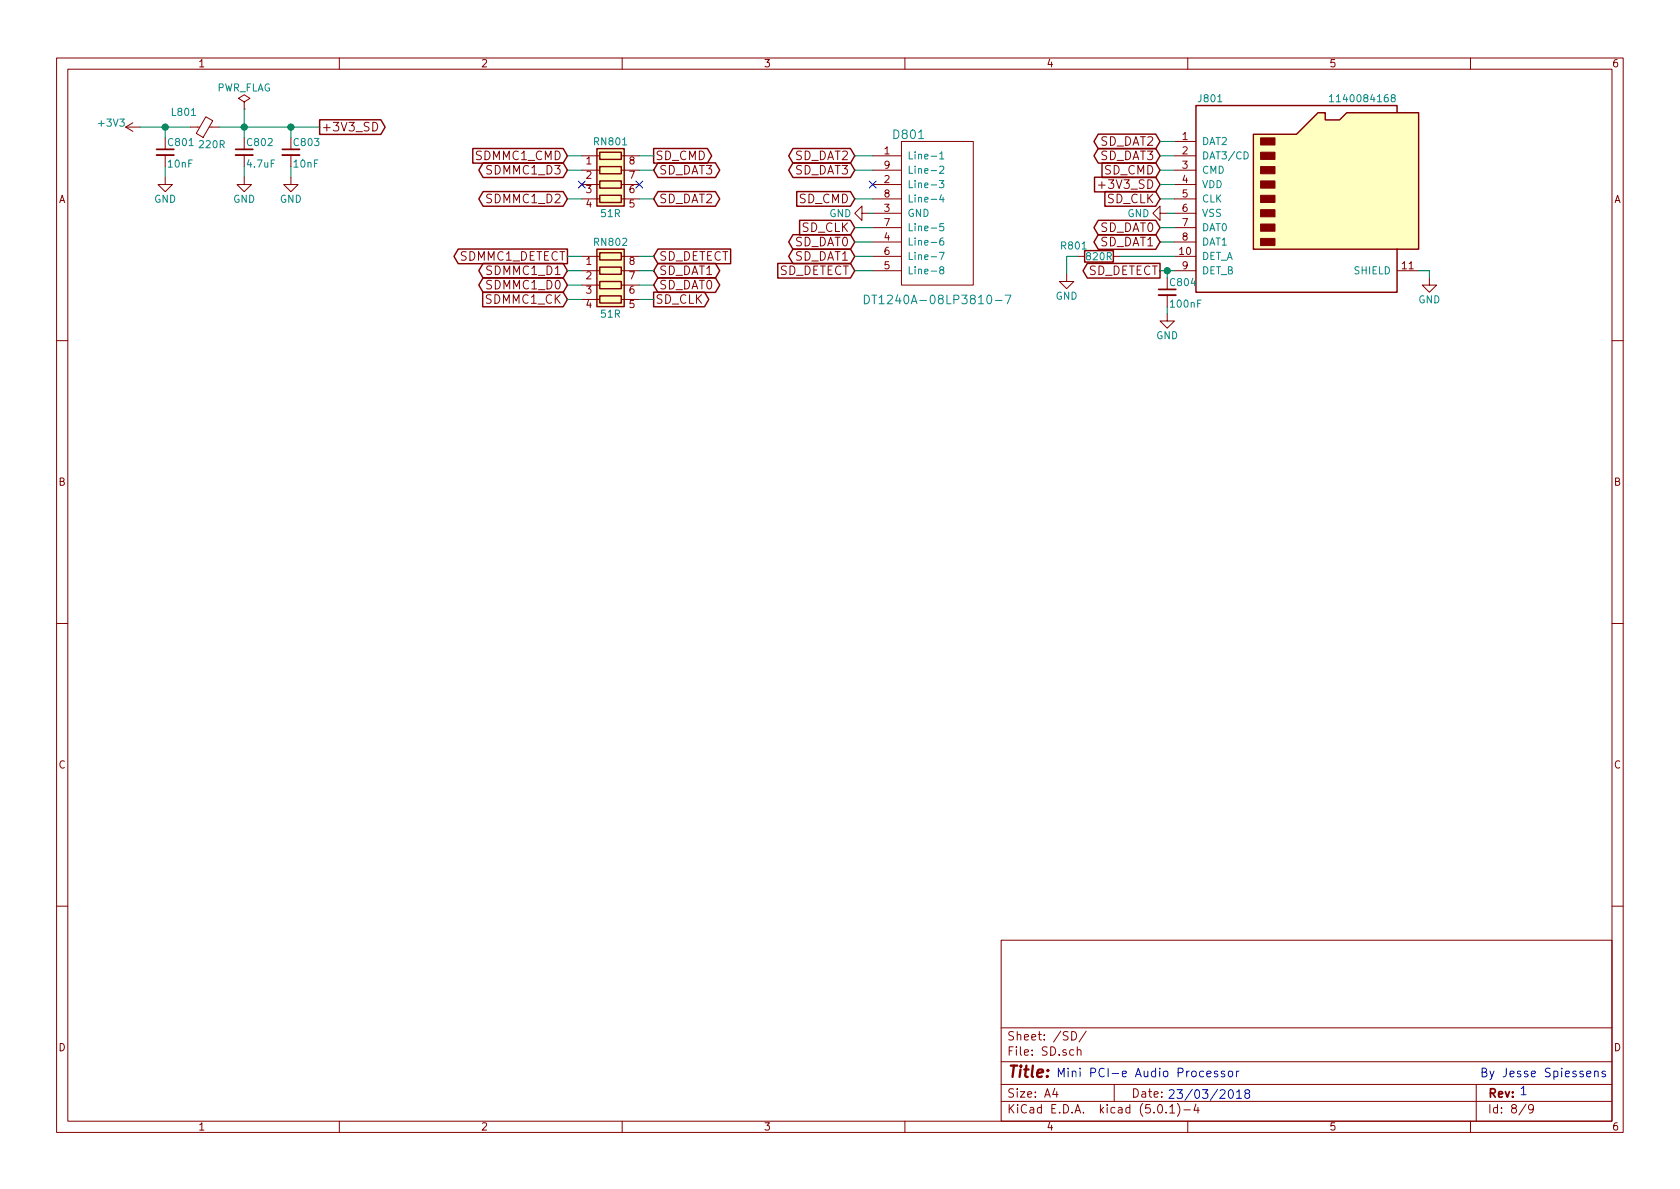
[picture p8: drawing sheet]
EESchema Schematic File Version 2
LIBS:power
LIBS:device
LIBS:switches
LIBS:relays
LIBS:motors
LIBS:transistors
LIBS:conn
LIBS:linear
LIBS:regul
LIBS:74xx
LIBS:cmos4000
LIBS:adc-dac
LIBS:memory
LIBS:xilinx
LIBS:microcontrollers
LIBS:dsp
LIBS:microchip
LIBS:analog_switches
LIBS:motorola
LIBS:texas
LIBS:intel
LIBS:audio
LIBS:interface
LIBS:digital-audio
LIBS:philips
LIBS:display
LIBS:cypress
LIBS:siliconi
LIBS:opto
LIBS:atmel
LIBS:contrib
LIBS:valves
LIBS:STM32
LIBS:SDRAM
LIBS:CODEC
LIBS:TVS_ARRAY
LIBS:BUCK
LIBS:LDO
LIBS:BOOST
LIBS:CONNECTOR
LIBS:POWER_SW
LIBS:EMI_GASKET
LIBS:LED
LIBS:Main board-cache
EELAYER 25 0
EELAYER END
$Descr A4 11693 8268
encoding utf-8
Sheet 8 9
Title ""
Date ""
Rev ""
Comp ""
Comment1 ""
Comment2 ""
Comment3 ""
Comment4 ""
$EndDescr
$Comp
L Micro_SD_Card_Det J801
U 1 1
P 9075 1375
F 0 "J801" H 8425 2075 50  0000 C CNN
F 1 "1140084168" H 9725 2075 50  0000 R CNN
F 2 "SD_Holder:1140084168" H 11125 2075 50  0001 C CNN
F 3 "" H 9075 1475 50  0001 C CNN
	1    9075 1375
	1    0    0    -1  
$EndComp
$Comp
L R_Pack04 RN801
U 1 1
P 4250 1275
F 0 "RN801" V 3950 1275 50  0000 C CNN
F 1 "51R" V 4450 1275 50  0000 C CNN
F 2 "Resistor:0603_RN4" V 4525 1275 50  0001 C CNN
F 3 "" H 4250 1275 50  0001 C CNN
	1    4250 1275
	0    1    1    0   
$EndComp
$Comp
L TVS_8-Channel D801
U 1 1
P 6525 1475
F 0 "D801" H 6325 2025 60  0000 C CNN
F 1 "DT1240A-08LP3810-7" H 6525 875 60  0000 C CNN
F 2 "ESD:U-DFN3810-9" H 6275 975 60  0001 C CNN
F 3 "" H 6275 975 60  0001 C CNN
	1    6525 1475
	1    0    0    -1  
$EndComp
Text GLabel 3950 1375 0    60   BiDi ~ 0
SDMMC1_D2
Text GLabel 3950 1175 0    60   BiDi ~ 0
SDMMC1_D3
Text GLabel 3950 1075 0    60   Input ~ 0
SDMMC1_CMD
Text GLabel 3950 2075 0    60   Input ~ 0
SDMMC1_CK
Text GLabel 3950 1975 0    60   BiDi ~ 0
SDMMC1_D0
Text GLabel 3950 1875 0    60   BiDi ~ 0
SDMMC1_D1
Text GLabel 4550 1375 2    60   BiDi ~ 0
SD_DAT2
Text GLabel 4550 1175 2    60   BiDi ~ 0
SD_DAT3
Text GLabel 4550 1075 2    60   Output ~ 0
SD_CMD
Text GLabel 4550 2075 2    60   Output ~ 0
SD_CLK
Text GLabel 4550 1975 2    60   BiDi ~ 0
SD_DAT0
Text GLabel 4550 1875 2    60   BiDi ~ 0
SD_DAT1
Text GLabel 5950 1075 0    60   BiDi ~ 0
SD_DAT2
Text GLabel 5950 1175 0    60   BiDi ~ 0
SD_DAT3
Text GLabel 5950 1375 0    60   Input ~ 0
SD_CMD
Text GLabel 5950 1575 0    60   Input ~ 0
SD_CLK
Text GLabel 5950 1675 0    60   BiDi ~ 0
SD_DAT0
Text GLabel 5950 1775 0    60   BiDi ~ 0
SD_DAT1
$Comp
L GND #PWR0108
U 1 1
P 6050 1475
F 0 "#PWR0108" H 6050 1225 50  0001 C CNN
F 1 "GND" V 6050 1275 50  0000 C CNN
F 2 "" H 6050 1475 50  0001 C CNN
F 3 "" H 6050 1475 50  0001 C CNN
	1    6050 1475
	0    1    1    0   
$EndComp
Text GLabel 8075 975  0    60   BiDi ~ 0
SD_DAT2
Text GLabel 8075 1075 0    60   BiDi ~ 0
SD_DAT3
Text GLabel 8075 1175 0    60   Input ~ 0
SD_CMD
Text GLabel 8075 1375 0    60   Input ~ 0
SD_CLK
Text GLabel 8075 1575 0    60   BiDi ~ 0
SD_DAT0
Text GLabel 8075 1675 0    60   BiDi ~ 0
SD_DAT1
$Comp
L GND #PWR0109
U 1 1
P 8125 1475
F 0 "#PWR0109" H 8125 1225 50  0001 C CNN
F 1 "GND" V 8125 1275 50  0000 C CNN
F 2 "" H 8125 1475 50  0001 C CNN
F 3 "" H 8125 1475 50  0001 C CNN
	1    8125 1475
	0    1    1    0   
$EndComp
$Comp
L +3V3 #PWR0110
U 1 1
P 975 875
F 0 "#PWR0110" H 975 725 50  0001 C CNN
F 1 "+3V3" V 1000 1075 50  0000 C CNN
F 2 "" H 975 875 50  0001 C CNN
F 3 "" H 975 875 50  0001 C CNN
	1    975  875 
	0    -1   -1   0   
$EndComp
$Comp
L Ferrite_Bead_Small L801
U 1 1
P 1425 875
F 0 "L801" V 1525 925 50  0000 L CNN
F 1 "220R" V 1300 725 50  0000 L CNN
F 2 "Inductors_SMD:L_0603" V 1355 875 50  0001 C CNN
F 3 "" H 1425 875 50  0001 C CNN
	1    1425 875 
	0    -1   -1   0   
$EndComp
$Comp
L C_Small C801
U 1 1
P 1150 1050
F 0 "C801" H 1160 1120 50  0000 L CNN
F 1 "10nF" H 1160 970 50  0000 L CNN
F 2 "Capacitors_SMD:C_0603" H 1150 1050 50  0001 C CNN
F 3 "" H 1150 1050 50  0001 C CNN
	1    1150 1050
	1    0    0    -1  
$EndComp
$Comp
L C_Small C802
U 1 1
P 1700 1050
F 0 "C802" H 1710 1120 50  0000 L CNN
F 1 "4.7uF" H 1710 970 50  0000 L CNN
F 2 "Capacitors_SMD:C_0805" H 1700 1050 50  0001 C CNN
F 3 "" H 1700 1050 50  0001 C CNN
	1    1700 1050
	1    0    0    -1  
$EndComp
$Comp
L C_Small C803
U 1 1
P 2025 1050
F 0 "C803" H 2035 1120 50  0000 L CNN
F 1 "10nF" H 2035 970 50  0000 L CNN
F 2 "Capacitors_SMD:C_0603" H 2025 1050 50  0001 C CNN
F 3 "" H 2025 1050 50  0001 C CNN
	1    2025 1050
	1    0    0    -1  
$EndComp
$Comp
L GND #PWR0111
U 1 1
P 1150 1225
F 0 "#PWR0111" H 1150 975 50  0001 C CNN
F 1 "GND" H 1150 1075 50  0000 C CNN
F 2 "" H 1150 1225 50  0001 C CNN
F 3 "" H 1150 1225 50  0001 C CNN
	1    1150 1225
	1    0    0    -1  
$EndComp
$Comp
L GND #PWR0112
U 1 1
P 1700 1225
F 0 "#PWR0112" H 1700 975 50  0001 C CNN
F 1 "GND" H 1700 1075 50  0000 C CNN
F 2 "" H 1700 1225 50  0001 C CNN
F 3 "" H 1700 1225 50  0001 C CNN
	1    1700 1225
	1    0    0    -1  
$EndComp
$Comp
L GND #PWR0113
U 1 1
P 2025 1225
F 0 "#PWR0113" H 2025 975 50  0001 C CNN
F 1 "GND" H 2025 1075 50  0000 C CNN
F 2 "" H 2025 1225 50  0001 C CNN
F 3 "" H 2025 1225 50  0001 C CNN
	1    2025 1225
	1    0    0    -1  
$EndComp
Text GLabel 2225 875  2    60   Output ~ 0
+3V3_SD
Text GLabel 8075 1275 0    60   Input ~ 0
+3V3_SD
Text GLabel 8075 1875 0    60   Output ~ 0
SD_DETECT
$Comp
L GND #PWR0114
U 1 1
P 9950 1925
F 0 "#PWR0114" H 9950 1675 50  0001 C CNN
F 1 "GND" H 9950 1775 50  0000 C CNN
F 2 "" H 9950 1925 50  0001 C CNN
F 3 "" H 9950 1925 50  0001 C CNN
	1    9950 1925
	1    0    0    -1  
$EndComp
$Comp
L R_Pack04 RN802
U 1 1
P 4250 1975
F 0 "RN802" V 3950 1975 50  0000 C CNN
F 1 "51R" V 4450 1975 50  0000 C CNN
F 2 "Resistor:0603_RN4" V 4525 1975 50  0001 C CNN
F 3 "" H 4250 1975 50  0001 C CNN
	1    4250 1975
	0    1    1    0   
$EndComp
Text GLabel 5950 1875 0    60   Input ~ 0
SD_DETECT
Text GLabel 4550 1775 2    60   Input ~ 0
SD_DETECT
Text GLabel 3950 1775 0    60   Output ~ 0
SDMMC1_DETECT
$Comp
L C_Small C804
U 1 1
P 8125 2025
F 0 "C804" H 8135 2095 50  0000 L CNN
F 1 "100nF" H 8135 1945 50  0000 L CNN
F 2 "Capacitors_SMD:C_0603" H 8125 2025 50  0001 C CNN
F 3 "" H 8125 2025 50  0001 C CNN
	1    8125 2025
	1    0    0    -1  
$EndComp
$Comp
L GND #PWR0115
U 1 1
P 8125 2175
F 0 "#PWR0115" H 8125 1925 50  0001 C CNN
F 1 "GND" H 8125 2025 50  0000 C CNN
F 2 "" H 8125 2175 50  0001 C CNN
F 3 "" H 8125 2175 50  0001 C CNN
	1    8125 2175
	1    0    0    -1  
$EndComp
$Comp
L GND #PWR0116
U 1 1
P 7425 1900
F 0 "#PWR0116" H 7425 1650 50  0001 C CNN
F 1 "GND" H 7425 1750 50  0000 C CNN
F 2 "" H 7425 1900 50  0001 C CNN
F 3 "" H 7425 1900 50  0001 C CNN
	1    7425 1900
	1    0    0    -1  
$EndComp
$Comp
L R R801
U 1 1
P 7650 1775
F 0 "R801" V 7575 1600 50  0000 C CNN
F 1 "820R" V 7650 1775 50  0000 C CNN
F 2 "Resistors_SMD:R_0603" V 7580 1775 50  0001 C CNN
F 3 "" H 7650 1775 50  0001 C CNN
	1    7650 1775
	0    1    1    0   
$EndComp
Text Notes 8125 7650 0    60   ~ 0
23/03/2018
Text Notes 10575 7625 0    60   ~ 0
1
Text Notes 7350 7500 0    60   ~ 0
Mini PCI-e Audio Processor
Text Notes 10300 7500 0    60   ~ 0
By Jesse Spiessens
NoConn ~ 6075 1275
NoConn ~ 4050 1275
NoConn ~ 4450 1275
$Comp
L PWR_FLAG #FLG0117
U 1 1
P 1700 750
F 0 "#FLG0117" H 1700 825 50  0001 C CNN
F 1 "PWR_FLAG" H 1700 900 50  0000 C CNN
F 2 "" H 1700 750 50  0001 C CNN
F 3 "" H 1700 750 50  0001 C CNN
	1    1700 750 
	1    0    0    -1  
$EndComp
Wire Wire Line
	3950 1075 4050 1075
Wire Wire Line
	3950 1175 4050 1175
Wire Wire Line
	3950 1375 4050 1375
Wire Wire Line
	3950 1775 4050 1775
Wire Wire Line
	4450 1075 4550 1075
Wire Wire Line
	4450 1175 4550 1175
Wire Wire Line
	4450 1375 4550 1375
Wire Wire Line
	4450 1775 4550 1775
Wire Wire Line
	5950 1575 6075 1575
Wire Wire Line
	5950 1375 6075 1375
Wire Wire Line
	5950 1175 6075 1175
Wire Wire Line
	6075 1075 5950 1075
Wire Wire Line
	6050 1475 6075 1475
Wire Wire Line
	8075 975  8175 975 
Wire Wire Line
	8075 1075 8175 1075
Wire Wire Line
	8075 1175 8175 1175
Wire Wire Line
	8075 1375 8175 1375
Wire Wire Line
	8075 1575 8175 1575
Wire Wire Line
	8075 1675 8175 1675
Wire Wire Line
	8125 1475 8175 1475
Wire Wire Line
	975  875  1325 875 
Wire Wire Line
	1150 875  1150 950 
Connection ~ 1150 875 
Wire Wire Line
	1525 875  2225 875 
Wire Wire Line
	1700 750  1700 950 
Wire Wire Line
	1150 1225 1150 1150
Wire Wire Line
	1700 1225 1700 1150
Wire Wire Line
	2025 875  2025 950 
Connection ~ 1700 875 
Wire Wire Line
	2025 1150 2025 1225
Connection ~ 2025 875 
Wire Wire Line
	8075 1275 8175 1275
Wire Wire Line
	8075 1875 8175 1875
Wire Wire Line
	9875 1875 9950 1875
Wire Wire Line
	9950 1875 9950 1925
Wire Wire Line
	5950 1675 6075 1675
Wire Wire Line
	5950 1775 6075 1775
Wire Wire Line
	5950 1875 6075 1875
Wire Wire Line
	4450 2075 4550 2075
Wire Wire Line
	4450 1975 4550 1975
Wire Wire Line
	4450 1875 4550 1875
Wire Wire Line
	3950 1975 4050 1975
Wire Wire Line
	3950 1875 4050 1875
Wire Wire Line
	3950 2075 4050 2075
Wire Wire Line
	8125 1925 8125 1875
Connection ~ 8125 1875
Wire Wire Line
	8125 2125 8125 2175
Wire Wire Line
	7425 1900 7425 1775
Wire Wire Line
	7425 1775 7500 1775
Wire Wire Line
	7800 1775 8175 1775
$EndSCHEMATC
